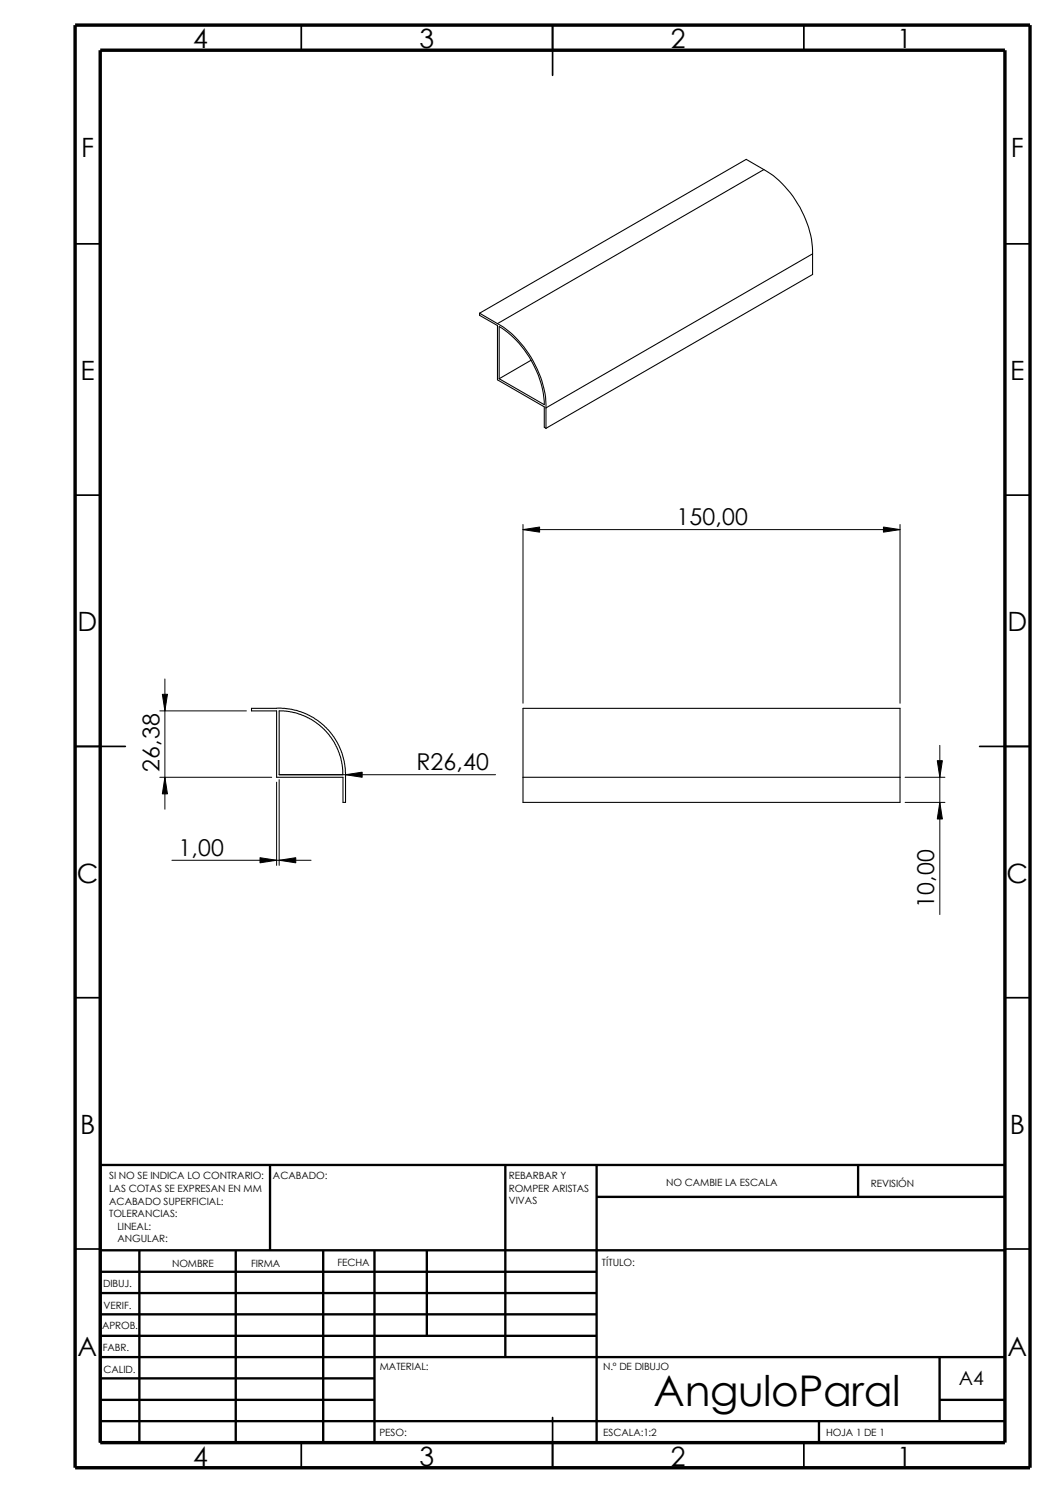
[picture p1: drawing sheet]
<svg xmlns="http://www.w3.org/2000/svg" width="210mm" height="297mm" viewBox="0 0 210 297" stroke-linecap="round" stroke-linejoin="round" font-family="sans-serif">
<g fill="none" stroke="#000" stroke-width=".34">
<path d="M59.9 5v5M109.9 5v10M159.9 5v5M14.9 48.5h5M199.9 48.5h5M14.9 98.5h5M199.9 98.5h5M14.9 148.5h10M194.9 148.5h10M14.9 198.5h5M199.9 198.5h5M14.9 248.5h5"/>
<path d="M199.9 248.5h5M59.9 287v5M109.9 282v10M159.9 287v5"/>
</g>
<g fill="none" stroke="#000" stroke-width=".47">
<path d="M53.7 231.8v17M100.5 231.8v38.2M118.7 238.1h81.2M118.7 231.8v55.2M170.7 231.8v6.3M199.9 231.8h-180v55.2M19.9 257.3h98.8M19.9 253h98.8M19.9 248.8h180M27.7 248.8v38.2M46.9 248.8v38.2M64.3 248.8v38.2"/>
<path d="M74.5 248.8v38.2M84.9 248.8v17M19.9 270h180M19.9 278.5h54.6M19.9 261.5h98.8M19.9 274.2h54.6M19.9 265.8h98.8M186.9 278.5h13M186.9 270v12.7M19.9 282.7h180M162.9 282.7v4.3"/>
</g>
<path d="M14.9 5h190v287h-190zM19.9 10h180v277h-180z" fill="none" stroke="#000" stroke-width=".68" stroke-linecap="butt"/>
<g fill="none" stroke="#000" stroke-width=".21">
<path d="M152 33.7a20.6 20.6 0 0 1 9.7 16.8M152 33.7l-53 30.7M152 33.7l-3.5-2-53.1 30.6M161.7 50.5l-53.1 30.7M161.7 50.5v4.1l-53.1 30.6M95.4 62.3v.4l3.6 2.1v10.8l9.3 5.3v4.1l.3 .2M95.4 62.3l3.6 2.1M99 64.4a20.3 20.3 0 0 1 9.6 16.8M99.3 65a19.8 19.8 0 0 1 9 15.5l-9-5.1zM105.7 71.7l-6.4 3.7M108.6 81.2v4M68.2 154.1l-.2-2.5-.7-2.3-.8-1.6-2-2.6-2.6-2-1.5-.7-2.4-.8-2.5-.2v12.7h12.7"/>
<path d="M68.7 154.6v-1.6l-.2-1.5-.5-1.7-.5-1.3-1.8-2.8-1.2-1.3-1.1-.9-2.4-1.4-3.1-1-1.9-.2h-6v.5h5v13.2h13.2v5h.5v-5M104.1 140.9h75v18.7h-75zM104.1 154.6h75"/>
</g>
<g fill="none" stroke="#000" stroke-width=".2">
<path d="M104.1 105.4l3.3-.5v1zM104.1 104.4v35.5M104.1 105.4h75M175.8 104.9l3.3 .5-3.3 .5zM179.1 104.4v35.5M32.3 138.1h1l-.5 3.3zM32.8 135.1v25.9M31.8 154.6h22.3M31.8 141.4h17.2M32.8 154.6l.5 3.3h-1zM55 155.6v16.6M55.5 155.1v17.1"/>
<path d="M55.5 154.1h43.1M68.7 154.1l3.4-.5v1zM180.1 159.6h7.9M180.1 154.6h7.9M186.5 151.3h1l-.5 3.3zM187 159.6l.5 3.3h-1zM187 148.3v33.6M34.2 171.2h27.7M51.7 170.6l3.3 .6-3.3 .5zM55.5 171.2l3.3-.6v1.1z"/>
</g>
<path d="M104.1 105.4l3.3-.5v1zM175.8 104.9l3.3 .5-3.3 .5zM32.3 138.1h1l-.5 3.3zM32.8 154.6l.5 3.3h-1zM68.7 154.1l3.4-.5v1zM186.5 151.3h1l-.5 3.3zM187 159.6l.5 3.3h-1zM51.7 170.6l3.3 .6-3.3 .5zM55.5 171.2l3.3-.6v1.1z" fill="#000"/>
<text font-size="8.4" x="130" y="279.7">AnguloParal</text>
<g font-size="5.3">
<text x="38.4" y="9.6">4</text>
<text x="83.4" y="9.6">3</text>
<text x="133.5" y="9.6">2</text>
<text x="178.5" y="9.6">1</text>
<text x="16.1" y="31.3">F</text>
<text x="201.1" y="31.3">F</text>
<text x="16" y="75.6">E</text>
<text x="201" y="75.6">E</text>
<text x="15.5" y="125.6">D</text>
<text x="200.4" y="125.6">D</text>
<text x="15.3" y="175.6">C</text>
<text x="200.3" y="175.6">C</text>
<text x="15.9" y="225.6">B</text>
<text x="200.9" y="225.6">B</text>
<text x="15.5" y="269.8">A</text>
<text x="200.4" y="269.8">A</text>
<text x="38.4" y="291.6">4</text>
<text x="83.4" y="291.6">3</text>
<text x="133.5" y="291.6">2</text>
<text x="178.5" y="291.6">1</text>
</g>
<g font-size="4.6">
<text x="134.6" y="104.4">150,00</text>
<text x="31.7" y="153.5" transform="rotate(-90 31.7 153.5)">26,38</text>
<text x="82.8" y="153.2">R26,40</text>
<text x="35.5" y="170.2">1,00</text>
<text x="185.9" y="180.6" transform="rotate(-90 185.9 180.6)">10,00</text>
</g>
<text font-size="3.9" x="190.8" y="275.5">A4</text>
<g font-size="2">
<text x="21.7" y="234.7">SI NO SE INDICA LO CONTRARIO:</text>
<text x="21.7" y="237.2">LAS COTAS SE EXPRESAN EN MM</text>
<text x="21.7" y="239.6">ACABADO SUPERFICIAL:</text>
<text x="54.3" y="234.7">ACABADO:</text>
<text x="101.2" y="239.6">VIVAS</text>
<text x="101.2" y="234.6">REBARBAR Y</text>
<text x="101.2" y="237.1">ROMPER ARISTAS</text>
<text x="132.5" y="236">NO CAMBIE LA ESCALA</text>
<text x="173.3" y="236.2">REVISIÓN</text>
<text x="21.7" y="242.1">TOLERANCIAS:</text>
<text x="23.4" y="244.6">LINEAL:</text>
<text x="23.4" y="247.1">ANGULAR:</text>
<text x="67.1" y="252">FECHA</text>
<text x="119.8" y="252">TÍTULO:</text>
<text x="20.5" y="256.1">DIBUJ.</text>
<text x="34.2" y="252.1">NOMBRE</text>
<text x="50" y="252">FIRMA</text>
<text x="20.6" y="260.4">VERIF.</text>
<text x="20.3" y="264.5">APROB.</text>
<text x="20.4" y="268.8">FABR.</text>
<text x="20.6" y="273.2">CALID.</text>
<text x="75.6" y="272.6">MATERIAL:</text>
<text x="120" y="272.6">N.º DE DIBUJO</text>
<text x="75.5" y="285.6">PESO:</text>
<text x="120" y="285.7">ESCALA:1:2</text>
<text x="164.4" y="285.7">HOJA 1 DE 1</text>
</g>
</svg>
